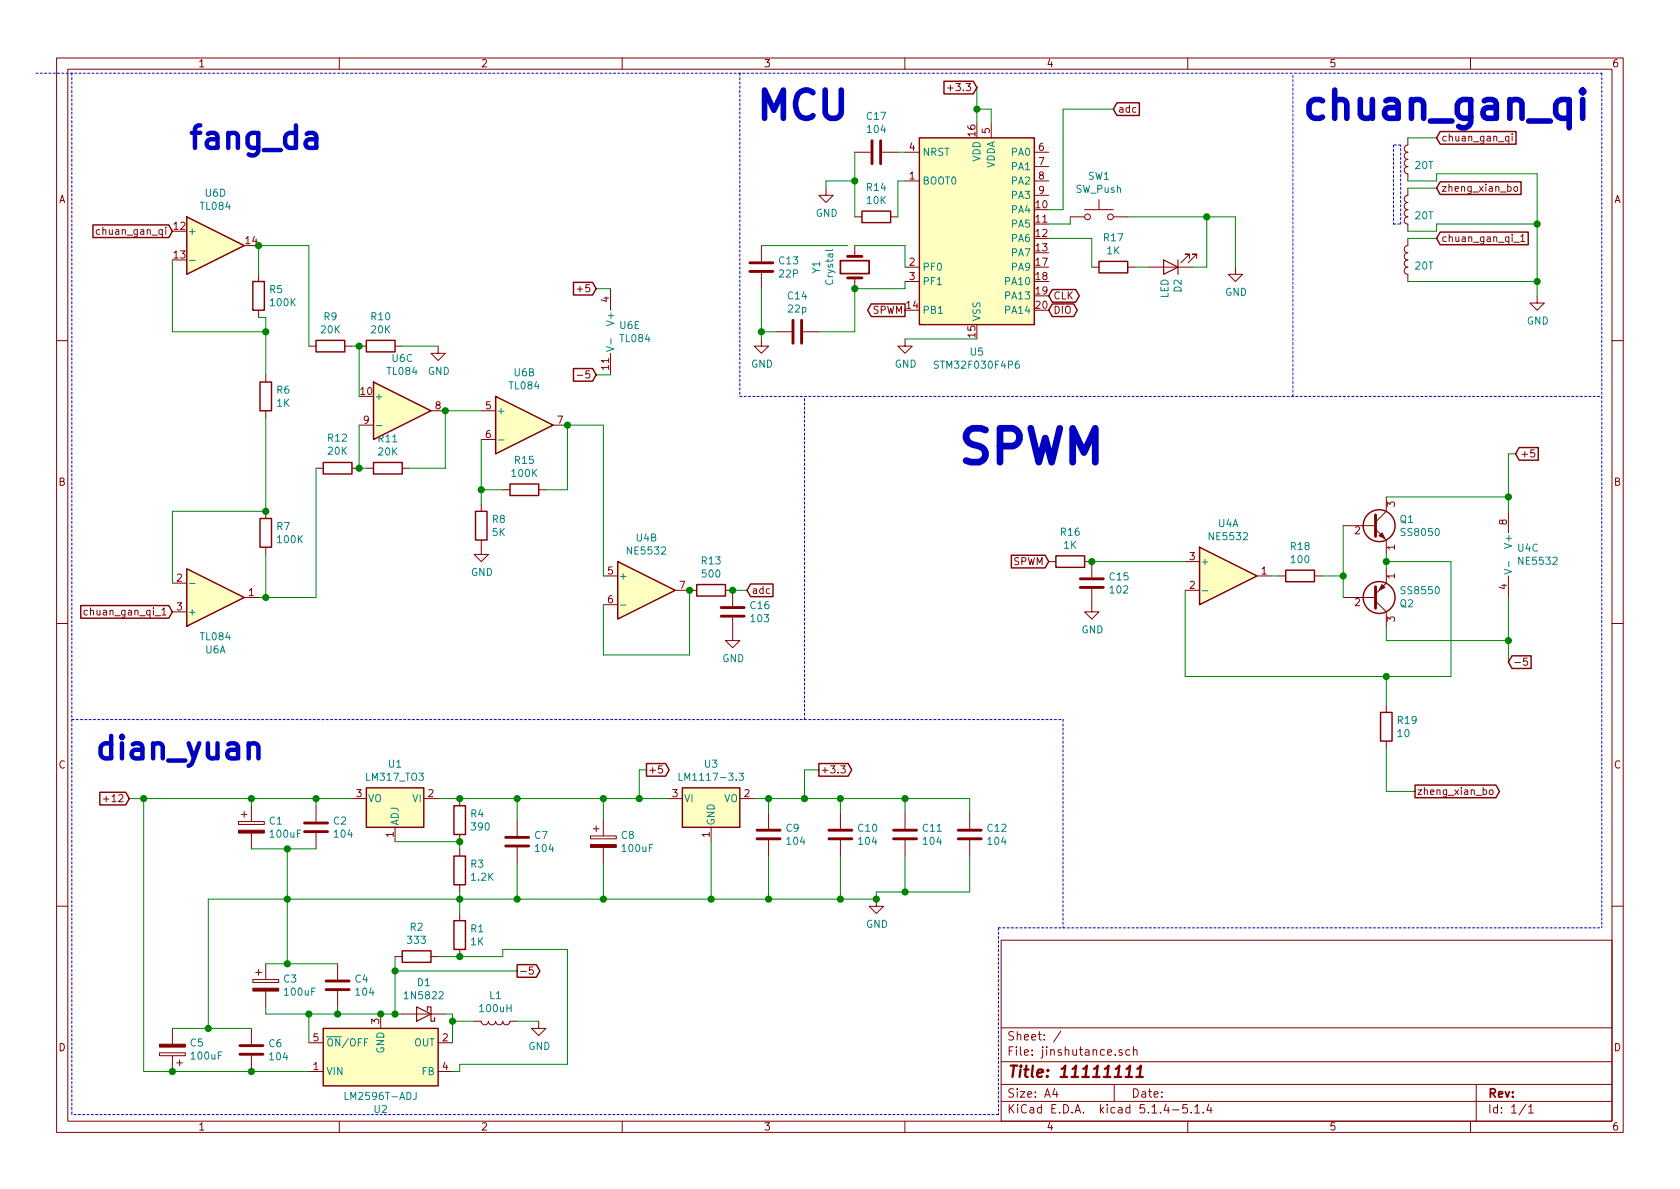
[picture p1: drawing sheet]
EESchema Schematic File Version 4
LIBS:jinshutance-cache
EELAYER 30 0
EELAYER END
$Descr A4 11693 8268
encoding utf-8
Sheet 1 1
Title "11111111"
Date ""
Rev ""
Comp ""
Comment1 ""
Comment2 ""
Comment3 ""
Comment4 ""
$EndDescr
$Comp
L Regulator_Linear:LM317_TO3 U1
U 1 1
P 2750 5550
F 0 "U1" H 2750 5792 50  0000 C CNN
F 1 "LM317_TO3" H 2750 5701 50  0000 C CNN
F 2 "Package_TO_SOT_THT:TO-3" H 2750 5750 50  0001 C CIN
F 3 "http://www.ti.com/lit/ds/symlink/lm317.pdf" H 2750 5550 50  0001 C CNN
	1    2750 5550
	-1   0    0    -1  
$EndComp
$Comp
L Device:R R4
U 1 1
P 3200 5700
F 0 "R4" H 3270 5746 50  0000 L CNN
F 1 "390" H 3270 5655 50  0000 L CNN
F 2 "" V 3130 5700 50  0001 C CNN
F 3 "~" H 3200 5700 50  0001 C CNN
	1    3200 5700
	1    0    0    -1  
$EndComp
$Comp
L Device:R R3
U 1 1
P 3200 6050
F 0 "R3" H 3270 6096 50  0000 L CNN
F 1 "1.2K" H 3270 6005 50  0000 L CNN
F 2 "" V 3130 6050 50  0001 C CNN
F 3 "~" H 3200 6050 50  0001 C CNN
	1    3200 6050
	1    0    0    -1  
$EndComp
Wire Wire Line
	2750 5850 3200 5850
Wire Wire Line
	3200 5900 3200 5850
Connection ~ 3200 5850
Wire Wire Line
	3050 5550 3200 5550
$Comp
L Device:C C2
U 1 1
P 2200 5750
F 0 "C2" H 2315 5796 50  0000 L CNN
F 1 "104" H 2315 5705 50  0000 L CNN
F 2 "" H 2238 5600 50  0001 C CNN
F 3 "~" H 2200 5750 50  0001 C CNN
	1    2200 5750
	1    0    0    -1  
$EndComp
$Comp
L Device:CP C1
U 1 1
P 1750 5750
F 0 "C1" H 1868 5796 50  0000 L CNN
F 1 "100uF" H 1868 5705 50  0000 L CNN
F 2 "" H 1788 5600 50  0001 C CNN
F 3 "~" H 1750 5750 50  0001 C CNN
	1    1750 5750
	1    0    0    -1  
$EndComp
Wire Wire Line
	2450 5550 2200 5550
Wire Wire Line
	2200 5550 2200 5600
Connection ~ 2200 5550
Wire Wire Line
	2200 5550 1750 5550
$Comp
L Regulator_Switching:LM2596T-ADJ U2
U 1 1
P 2650 7350
F 0 "U2" H 2650 7717 50  0000 C CNN
F 1 "LM2596T-ADJ" H 2650 7626 50  0000 C CNN
F 2 "Package_TO_SOT_THT:TO-220-5_P3.4x3.7mm_StaggerOdd_Lead3.8mm_Vertical" H 2700 7100 50  0001 L CIN
F 3 "http://www.ti.com/lit/ds/symlink/lm2596.pdf" H 2650 7350 50  0001 C CNN
	1    2650 7350
	1    0    0    1   
$EndComp
Wire Wire Line
	2650 7050 2350 7050
Wire Wire Line
	2150 7050 2150 7250
$Comp
L Device:C C6
U 1 1
P 1750 7300
F 0 "C6" H 1865 7346 50  0000 L CNN
F 1 "104" H 1865 7255 50  0000 L CNN
F 2 "" H 1788 7150 50  0001 C CNN
F 3 "~" H 1750 7300 50  0001 C CNN
	1    1750 7300
	1    0    0    -1  
$EndComp
$Comp
L Device:CP C5
U 1 1
P 1200 7300
F 0 "C5" H 1082 7254 50  0000 R CNN
F 1 "100uF" H 1082 7345 50  0000 R CNN
F 2 "" H 1238 7150 50  0001 C CNN
F 3 "~" H 1200 7300 50  0001 C CNN
	1    1200 7300
	-1   0    0    1   
$EndComp
Wire Wire Line
	2150 7450 1750 7450
Wire Wire Line
	1200 7450 1750 7450
Connection ~ 1750 7450
$Comp
L Diode:1N5822 D1
U 1 1
P 2950 7050
F 0 "D1" H 2950 6834 50  0000 C CNN
F 1 "1N5822" H 2950 6925 50  0000 C CNN
F 2 "Diode_THT:D_DO-201AD_P15.24mm_Horizontal" H 2950 6875 50  0001 C CNN
F 3 "http://www.vishay.com/docs/88526/1n5820.pdf" H 2950 7050 50  0001 C CNN
	1    2950 7050
	-1   0    0    1   
$EndComp
Wire Wire Line
	3100 7050 3150 7050
Wire Wire Line
	2800 7050 2750 7050
Connection ~ 2650 7050
$Comp
L Device:R R1
U 1 1
P 3200 6500
F 0 "R1" H 3270 6546 50  0000 L CNN
F 1 "1K" H 3270 6455 50  0000 L CNN
F 2 "" V 3130 6500 50  0001 C CNN
F 3 "~" H 3200 6500 50  0001 C CNN
	1    3200 6500
	1    0    0    -1  
$EndComp
$Comp
L Device:R R2
U 1 1
P 2900 6650
F 0 "R2" V 2693 6650 50  0000 C CNN
F 1 "333" V 2784 6650 50  0000 C CNN
F 2 "" V 2830 6650 50  0001 C CNN
F 3 "~" H 2900 6650 50  0001 C CNN
	1    2900 6650
	0    1    1    0   
$EndComp
Wire Wire Line
	3050 6650 3200 6650
Wire Wire Line
	2750 6650 2750 6750
Connection ~ 2750 7050
Wire Wire Line
	2750 7050 2650 7050
Wire Wire Line
	3150 7450 3200 7450
Wire Wire Line
	3950 7400 3950 6600
$Comp
L Device:C C4
U 1 1
P 2350 6850
F 0 "C4" H 2465 6896 50  0000 L CNN
F 1 "104" H 2465 6805 50  0000 L CNN
F 2 "" H 2388 6700 50  0001 C CNN
F 3 "~" H 2350 6850 50  0001 C CNN
	1    2350 6850
	1    0    0    -1  
$EndComp
$Comp
L Device:CP C3
U 1 1
P 1850 6850
F 0 "C3" H 1968 6896 50  0000 L CNN
F 1 "100uF" H 1968 6805 50  0000 L CNN
F 2 "" H 1888 6700 50  0001 C CNN
F 3 "~" H 1850 6850 50  0001 C CNN
	1    1850 6850
	1    0    0    -1  
$EndComp
Wire Wire Line
	2350 7000 2350 7050
Connection ~ 2350 7050
Wire Wire Line
	2350 7050 2150 7050
Wire Wire Line
	1850 7000 1850 7050
Wire Wire Line
	1850 7050 2150 7050
Connection ~ 2150 7050
Wire Wire Line
	1850 6700 2000 6700
Wire Wire Line
	1750 5900 2000 5900
Connection ~ 2000 5900
Wire Wire Line
	2000 5900 2200 5900
Connection ~ 2000 6700
Wire Wire Line
	2000 6700 2350 6700
Wire Wire Line
	2000 5900 2000 6250
Wire Wire Line
	1750 7150 1450 7150
Connection ~ 2000 6250
Wire Wire Line
	2000 6250 2000 6700
Wire Wire Line
	1450 6250 1450 7150
Connection ~ 1450 7150
Wire Wire Line
	1450 7150 1200 7150
Wire Wire Line
	3200 6350 3200 6250
Connection ~ 3200 6250
Wire Wire Line
	3200 6250 2000 6250
Wire Wire Line
	3200 6250 3200 6200
Wire Wire Line
	1750 5550 1750 5600
Wire Wire Line
	1750 5550 1000 5550
Wire Wire Line
	1000 5550 1000 7450
Wire Wire Line
	1000 7450 1200 7450
Connection ~ 1750 5550
Connection ~ 1200 7450
$Comp
L power:GND #PWR0101
U 1 1
P 6100 6250
F 0 "#PWR0101" H 6100 6000 50  0001 C CNN
F 1 "GND" H 6105 6077 50  0000 C CNN
F 2 "" H 6100 6250 50  0001 C CNN
F 3 "" H 6100 6250 50  0001 C CNN
	1    6100 6250
	1    0    0    -1  
$EndComp
Connection ~ 2750 6750
Wire Wire Line
	2750 6750 2750 7050
Text GLabel 4500 5350 2    50   Output ~ 0
+5
Text GLabel 3600 6750 2    50   Output ~ 0
-5
Text GLabel 900  5550 0    50   Input ~ 0
+12
Wire Wire Line
	900  5550 1000 5550
Connection ~ 1000 5550
Wire Wire Line
	1450 6250 2000 6250
$Comp
L MCU_ST_STM32F0:STM32F030F4Px U5
U 1 1
P 6800 1550
F 0 "U5" H 6800 661 50  0000 C CNN
F 1 "STM32F030F4P6" H 6800 570 50  0000 C CNN
F 2 "Package_SO:TSSOP-20_4.4x6.5mm_P0.65mm" H 6400 850 50  0001 R CNN
F 3 "http://www.st.com/st-web-ui/static/active/en/resource/technical/document/datasheet/DM00088500.pdf" H 6800 1550 50  0001 C CNN
	1    6800 1550
	1    0    0    -1  
$EndComp
$Comp
L Device:C C17
U 1 1
P 6100 1050
F 0 "C17" V 5848 1050 50  0000 C CNN
F 1 "104" V 5939 1050 50  0000 C CNN
F 2 "" H 6138 900 50  0001 C CNN
F 3 "~" H 6100 1050 50  0001 C CNN
	1    6100 1050
	0    1    1    0   
$EndComp
$Comp
L Device:R R14
U 1 1
P 6100 1500
F 0 "R14" V 5893 1500 50  0000 C CNN
F 1 "10K" V 5984 1500 50  0000 C CNN
F 2 "" V 6030 1500 50  0001 C CNN
F 3 "~" H 6100 1500 50  0001 C CNN
	1    6100 1500
	0    1    1    0   
$EndComp
Wire Wire Line
	6250 1500 6250 1250
Wire Wire Line
	6250 1250 6300 1250
Wire Wire Line
	6300 1050 6250 1050
Wire Wire Line
	5950 1500 5950 1250
$Comp
L power:GND #PWR0102
U 1 1
P 5750 1300
F 0 "#PWR0102" H 5750 1050 50  0001 C CNN
F 1 "GND" H 5755 1127 50  0000 C CNN
F 2 "" H 5750 1300 50  0001 C CNN
F 3 "" H 5750 1300 50  0001 C CNN
	1    5750 1300
	1    0    0    -1  
$EndComp
Wire Wire Line
	5750 1300 5750 1250
Wire Wire Line
	5750 1250 5950 1250
Connection ~ 5950 1250
Wire Wire Line
	5950 1250 5950 1050
Text GLabel 6800 600  0    50   Input ~ 0
+3.3
Wire Wire Line
	6800 850  6800 750 
Wire Wire Line
	6900 850  6900 750 
Wire Wire Line
	6900 750  6800 750 
Connection ~ 6800 750 
Wire Wire Line
	6800 750  6800 600 
$Comp
L power:GND #PWR0103
U 1 1
P 6300 2350
F 0 "#PWR0103" H 6300 2100 50  0001 C CNN
F 1 "GND" H 6305 2177 50  0000 C CNN
F 2 "" H 6300 2350 50  0001 C CNN
F 3 "" H 6300 2350 50  0001 C CNN
	1    6300 2350
	1    0    0    -1  
$EndComp
Wire Wire Line
	6300 2350 6800 2350
Text GLabel 7300 2150 2    50   BiDi ~ 0
DIO
Text GLabel 7300 2050 2    50   BiDi ~ 0
CLK
Text GLabel 6300 2150 0    50   Output ~ 0
SPWM
$Comp
L Amplifier_Operational:TL084 U6
U 1 1
P 1500 4150
F 0 "U6" H 1500 4517 50  0000 C CNN
F 1 "TL084" H 1500 4426 50  0000 C CNN
F 2 "" H 1450 4250 50  0001 C CNN
F 3 "http://www.ti.com/lit/ds/symlink/tl081.pdf" H 1550 4350 50  0001 C CNN
	1    1500 4150
	1    0    0    1   
$EndComp
$Comp
L Amplifier_Operational:TL084 U6
U 2 1
P 3650 2950
F 0 "U6" H 3650 3317 50  0000 C CNN
F 1 "TL084" H 3650 3226 50  0000 C CNN
F 2 "" H 3600 3050 50  0001 C CNN
F 3 "http://www.ti.com/lit/ds/symlink/tl081.pdf" H 3700 3150 50  0001 C CNN
	2    3650 2950
	1    0    0    -1  
$EndComp
$Comp
L Amplifier_Operational:TL084 U6
U 3 1
P 2800 2850
F 0 "U6" H 2800 3217 50  0000 C CNN
F 1 "TL084" H 2800 3126 50  0000 C CNN
F 2 "" H 2750 2950 50  0001 C CNN
F 3 "http://www.ti.com/lit/ds/symlink/tl081.pdf" H 2850 3050 50  0001 C CNN
	3    2800 2850
	1    0    0    -1  
$EndComp
$Comp
L Amplifier_Operational:TL084 U6
U 4 1
P 1500 1700
F 0 "U6" H 1500 2067 50  0000 C CNN
F 1 "TL084" H 1500 1976 50  0000 C CNN
F 2 "" H 1450 1800 50  0001 C CNN
F 3 "http://www.ti.com/lit/ds/symlink/tl081.pdf" H 1550 1900 50  0001 C CNN
	4    1500 1700
	1    0    0    -1  
$EndComp
$Comp
L Device:R R9
U 1 1
P 2300 2400
F 0 "R9" V 2093 2400 50  0000 C CNN
F 1 "20K" V 2184 2400 50  0000 C CNN
F 2 "" V 2230 2400 50  0001 C CNN
F 3 "~" H 2300 2400 50  0001 C CNN
	1    2300 2400
	0    1    1    0   
$EndComp
$Comp
L Device:R R10
U 1 1
P 2650 2400
F 0 "R10" V 2443 2400 50  0000 C CNN
F 1 "20K" V 2534 2400 50  0000 C CNN
F 2 "" V 2580 2400 50  0001 C CNN
F 3 "~" H 2650 2400 50  0001 C CNN
	1    2650 2400
	0    1    1    0   
$EndComp
$Comp
L Device:R R12
U 1 1
P 2350 3250
F 0 "R12" V 2557 3250 50  0000 C CNN
F 1 "20K" V 2466 3250 50  0000 C CNN
F 2 "" V 2280 3250 50  0001 C CNN
F 3 "~" H 2350 3250 50  0001 C CNN
	1    2350 3250
	0    -1   -1   0   
$EndComp
$Comp
L Device:R R11
U 1 1
P 2700 3250
F 0 "R11" V 2493 3250 50  0000 C CNN
F 1 "20K" V 2584 3250 50  0000 C CNN
F 2 "" V 2630 3250 50  0001 C CNN
F 3 "~" H 2700 3250 50  0001 C CNN
	1    2700 3250
	0    1    1    0   
$EndComp
Wire Wire Line
	2500 2750 2500 2400
Wire Wire Line
	2450 2400 2500 2400
Connection ~ 2500 2400
Wire Wire Line
	2500 2950 2500 3250
Wire Wire Line
	2550 3250 2500 3250
Connection ~ 2500 3250
Wire Wire Line
	2850 3250 3100 3250
Wire Wire Line
	3100 3250 3100 2850
$Comp
L power:GND #PWR0104
U 1 1
P 3050 2400
F 0 "#PWR0104" H 3050 2150 50  0001 C CNN
F 1 "GND" H 3055 2227 50  0000 C CNN
F 2 "" H 3050 2400 50  0001 C CNN
F 3 "" H 3050 2400 50  0001 C CNN
	1    3050 2400
	1    0    0    -1  
$EndComp
Wire Wire Line
	2800 2400 3050 2400
Wire Wire Line
	3350 2850 3100 2850
Connection ~ 3100 2850
Text GLabel 1200 1600 0    50   Input ~ 0
chuan_gan_qi
Text GLabel 1200 4250 0    50   Input ~ 0
chuan_gan_qi_1
Text GLabel 5200 4100 2    50   Input ~ 0
adc
$Comp
L Device:R R13
U 1 1
P 4950 4100
F 0 "R13" V 4743 4100 50  0000 C CNN
F 1 "500" V 4834 4100 50  0000 C CNN
F 2 "" V 4880 4100 50  0001 C CNN
F 3 "~" H 4950 4100 50  0001 C CNN
	1    4950 4100
	0    1    1    0   
$EndComp
$Comp
L Amplifier_Operational:TL084 U6
U 5 1
P 4350 2300
F 0 "U6" H 4308 2346 50  0000 L CNN
F 1 "TL084" H 4308 2255 50  0000 L CNN
F 2 "" H 4300 2400 50  0001 C CNN
F 3 "http://www.ti.com/lit/ds/symlink/tl081.pdf" H 4400 2500 50  0001 C CNN
	5    4350 2300
	1    0    0    -1  
$EndComp
Text GLabel 4150 2000 0    50   Input ~ 0
+5
Text GLabel 4150 2600 0    50   Input ~ 0
-5
Wire Wire Line
	4150 2600 4250 2600
Wire Wire Line
	4250 2000 4150 2000
Text GLabel 7300 3900 0    50   Input ~ 0
SPWM
Text Notes 5250 850  0    197  ~ 39
MCU
Text Notes 650  5300 0    157  ~ 31
dian_yuan
Text Notes 6650 3250 0    236  ~ 47
SPWM
$Comp
L Device:L L1
U 1 1
P 9800 1100
F 0 "L1" H 9756 1054 50  0001 R CNN
F 1 "20T" H 9756 1145 50  0000 R CNN
F 2 "" H 9800 1100 50  0001 C CNN
F 3 "~" H 9800 1100 50  0001 C CNN
	1    9800 1100
	-1   0    0    1   
$EndComp
$Comp
L Device:L L2
U 1 1
P 9800 1450
F 0 "L2" H 9756 1404 50  0001 R CNN
F 1 "20T" H 9756 1495 50  0000 R CNN
F 2 "" H 9800 1450 50  0001 C CNN
F 3 "~" H 9800 1450 50  0001 C CNN
	1    9800 1450
	-1   0    0    1   
$EndComp
$Comp
L Device:L L3
U 1 1
P 9800 1800
F 0 "L3" H 9756 1754 50  0001 R CNN
F 1 "20T" H 9756 1845 50  0000 R CNN
F 2 "" H 9800 1800 50  0001 C CNN
F 3 "~" H 9800 1800 50  0001 C CNN
	1    9800 1800
	-1   0    0    1   
$EndComp
Wire Notes Line
	9700 1550 9750 1550
Wire Notes Line
	9750 1000 9700 1000
Wire Notes Line
	9750 1550 9750 1000
Wire Notes Line
	9700 1000 9700 1550
Text GLabel 10000 1300 2    50   Input ~ 0
zheng_xian_bo
Text GLabel 10000 950  2    50   Input ~ 0
chuan_gan_qi
Text GLabel 10000 1650 2    50   Input ~ 0
chuan_gan_qi_1
Wire Wire Line
	10000 950  9800 950 
Wire Wire Line
	10000 1300 9800 1300
Wire Wire Line
	10000 1650 9800 1650
Wire Wire Line
	10000 1250 10000 1200
Wire Wire Line
	10000 1200 10700 1200
Wire Wire Line
	10700 1200 10700 1550
Wire Wire Line
	9800 1250 10000 1250
Wire Wire Line
	10000 1600 10000 1550
Wire Wire Line
	9800 1600 10000 1600
Wire Wire Line
	10000 1550 10700 1550
Connection ~ 10700 1550
Wire Wire Line
	10700 1550 10700 1950
Wire Wire Line
	9800 1950 10700 1950
Connection ~ 10700 1950
Wire Wire Line
	10700 1950 10700 2050
$Comp
L power:GND #PWR0105
U 1 1
P 10700 2050
F 0 "#PWR0105" H 10700 1800 50  0001 C CNN
F 1 "GND" H 10705 1877 50  0000 C CNN
F 2 "" H 10700 2050 50  0001 C CNN
F 3 "" H 10700 2050 50  0001 C CNN
	1    10700 2050
	1    0    0    -1  
$EndComp
Text Notes 9050 850  0    197  ~ 39
chuan_gan_qi
$Comp
L Device:C C7
U 1 1
P 3600 5850
F 0 "C7" H 3715 5896 50  0000 L CNN
F 1 "104" H 3715 5805 50  0000 L CNN
F 2 "" H 3638 5700 50  0001 C CNN
F 3 "~" H 3600 5850 50  0001 C CNN
	1    3600 5850
	1    0    0    -1  
$EndComp
$Comp
L Device:CP C8
U 1 1
P 4200 5850
F 0 "C8" H 4318 5896 50  0000 L CNN
F 1 "100uF" H 4318 5805 50  0000 L CNN
F 2 "" H 4238 5700 50  0001 C CNN
F 3 "~" H 4200 5850 50  0001 C CNN
	1    4200 5850
	1    0    0    -1  
$EndComp
Connection ~ 3200 5550
Wire Wire Line
	3600 6000 3600 6250
Wire Wire Line
	4200 6250 4200 6000
Connection ~ 3600 6250
Wire Wire Line
	3600 6250 4200 6250
Wire Wire Line
	3200 5550 3600 5550
Wire Wire Line
	3600 5700 3600 5550
Connection ~ 3600 5550
Wire Wire Line
	3600 5550 4200 5550
Wire Wire Line
	4200 5700 4200 5550
Connection ~ 4200 5550
Wire Wire Line
	4200 5550 4450 5550
Wire Wire Line
	4450 5350 4500 5350
$Comp
L Regulator_Linear:LM1117-3.3 U3
U 1 1
P 4950 5550
F 0 "U3" H 4950 5792 50  0000 C CNN
F 1 "LM1117-3.3" H 4950 5701 50  0000 C CNN
F 2 "" H 4950 5550 50  0001 C CNN
F 3 "http://www.ti.com/lit/ds/symlink/lm1117.pdf" H 4950 5550 50  0001 C CNN
	1    4950 5550
	1    0    0    -1  
$EndComp
Wire Wire Line
	4200 6250 4950 6250
Connection ~ 4200 6250
Wire Wire Line
	4450 5350 4450 5550
Wire Wire Line
	4650 5550 4450 5550
Connection ~ 4450 5550
Wire Wire Line
	4950 5850 4950 6250
Connection ~ 4950 6250
$Comp
L Device:C C9
U 1 1
P 5350 5800
F 0 "C9" H 5465 5846 50  0000 L CNN
F 1 "104" H 5465 5755 50  0000 L CNN
F 2 "" H 5388 5650 50  0001 C CNN
F 3 "~" H 5350 5800 50  0001 C CNN
	1    5350 5800
	1    0    0    -1  
$EndComp
$Comp
L Device:C C10
U 1 1
P 5850 5800
F 0 "C10" H 5965 5846 50  0000 L CNN
F 1 "104" H 5965 5755 50  0000 L CNN
F 2 "" H 5888 5650 50  0001 C CNN
F 3 "~" H 5850 5800 50  0001 C CNN
	1    5850 5800
	1    0    0    -1  
$EndComp
$Comp
L Device:C C11
U 1 1
P 6300 5800
F 0 "C11" H 6415 5846 50  0000 L CNN
F 1 "104" H 6415 5755 50  0000 L CNN
F 2 "" H 6338 5650 50  0001 C CNN
F 3 "~" H 6300 5800 50  0001 C CNN
	1    6300 5800
	1    0    0    -1  
$EndComp
$Comp
L Device:C C12
U 1 1
P 6750 5800
F 0 "C12" H 6865 5846 50  0000 L CNN
F 1 "104" H 6865 5755 50  0000 L CNN
F 2 "" H 6788 5650 50  0001 C CNN
F 3 "~" H 6750 5800 50  0001 C CNN
	1    6750 5800
	1    0    0    -1  
$EndComp
Wire Wire Line
	5350 5650 5350 5550
Wire Wire Line
	5350 5550 5250 5550
Wire Wire Line
	5850 5650 5850 5550
Wire Wire Line
	5850 5550 5600 5550
Connection ~ 5350 5550
Wire Wire Line
	6300 5650 6300 5550
Wire Wire Line
	6300 5550 5850 5550
Connection ~ 5850 5550
Wire Wire Line
	6750 5650 6750 5550
Wire Wire Line
	6750 5550 6300 5550
Connection ~ 6300 5550
Wire Wire Line
	6750 5950 6750 6200
Wire Wire Line
	6750 6200 6300 6200
Wire Wire Line
	6100 6200 6100 6250
Connection ~ 6100 6250
Wire Wire Line
	6300 5950 6300 6200
Connection ~ 6300 6200
Wire Wire Line
	6300 6200 6100 6200
Wire Wire Line
	5850 5950 5850 6250
Wire Wire Line
	4950 6250 5350 6250
Connection ~ 5850 6250
Wire Wire Line
	5850 6250 6100 6250
Wire Wire Line
	5350 5950 5350 6250
Connection ~ 5350 6250
Wire Wire Line
	5350 6250 5850 6250
Text GLabel 5700 5350 2    50   Output ~ 0
+3.3
Wire Wire Line
	5700 5350 5600 5350
Wire Wire Line
	5600 5350 5600 5550
Connection ~ 5600 5550
Wire Wire Line
	5600 5550 5350 5550
Wire Notes Line
	9000 2750 9000 500 
Wire Notes Line
	5150 500  5150 2750
Wire Notes Line
	5150 2750 11150 2750
Wire Notes Line
	5600 5000 5600 2750
Wire Notes Line
	7400 5000 7400 6450
Wire Notes Line
	6950 6450 6950 7750
Wire Notes Line
	6950 7750 500  7750
Wire Notes Line
	500  500  500  7750
Wire Notes Line
	500  5000 7400 5000
Wire Notes Line
	11150 500  11150 6450
Wire Notes Line
	6950 6450 11150 6450
$Comp
L Device:C C16
U 1 1
P 5100 4250
F 0 "C16" H 5215 4296 50  0000 L CNN
F 1 "103" H 5215 4205 50  0000 L CNN
F 2 "" H 5138 4100 50  0001 C CNN
F 3 "~" H 5100 4250 50  0001 C CNN
	1    5100 4250
	1    0    0    -1  
$EndComp
$Comp
L power:GND #PWR0106
U 1 1
P 5100 4400
F 0 "#PWR0106" H 5100 4150 50  0001 C CNN
F 1 "GND" H 5105 4227 50  0000 C CNN
F 2 "" H 5100 4400 50  0001 C CNN
F 3 "" H 5100 4400 50  0001 C CNN
	1    5100 4400
	1    0    0    -1  
$EndComp
Wire Wire Line
	5100 4100 5200 4100
Connection ~ 5100 4100
Text Notes 1300 1050 0    157  ~ 31
fang_da
Wire Notes Line
	250  500  11150 500 
Wire Wire Line
	3200 6250 3600 6250
Wire Wire Line
	3950 7400 3200 7400
Wire Wire Line
	3200 7400 3200 7450
Wire Wire Line
	3950 6600 3500 6600
Wire Wire Line
	3500 6600 3500 6650
Wire Wire Line
	3500 6650 3200 6650
Connection ~ 3200 6650
Wire Wire Line
	2750 6750 3600 6750
Wire Wire Line
	3150 7050 3150 7100
$Comp
L power:GND #PWR0107
U 1 1
P 3750 7100
F 0 "#PWR0107" H 3750 6850 50  0001 C CNN
F 1 "GND" H 3755 6927 50  0000 C CNN
F 2 "" H 3750 7100 50  0001 C CNN
F 3 "" H 3750 7100 50  0001 C CNN
	1    3750 7100
	1    0    0    -1  
$EndComp
$Comp
L Device:L L1
U 1 1
P 3450 7100
F 0 "L1" V 3269 7100 50  0000 C CNN
F 1 "100uH" V 3360 7100 50  0000 C CNN
F 2 "" H 3450 7100 50  0001 C CNN
F 3 "~" H 3450 7100 50  0001 C CNN
	1    3450 7100
	0    1    1    0   
$EndComp
Wire Wire Line
	3300 7100 3150 7100
Connection ~ 3150 7100
Wire Wire Line
	3150 7100 3150 7250
Wire Wire Line
	3750 7100 3600 7100
$Comp
L Device:R R6
U 1 1
P 1850 2750
F 0 "R6" H 1920 2796 50  0000 L CNN
F 1 "1K" H 1920 2705 50  0000 L CNN
F 2 "" V 1780 2750 50  0001 C CNN
F 3 "~" H 1850 2750 50  0001 C CNN
	1    1850 2750
	1    0    0    -1  
$EndComp
$Comp
L Device:R R7
U 1 1
P 1850 3700
F 0 "R7" H 1920 3746 50  0000 L CNN
F 1 "100K" H 1920 3655 50  0000 L CNN
F 2 "" V 1780 3700 50  0001 C CNN
F 3 "~" H 1850 3700 50  0001 C CNN
	1    1850 3700
	1    0    0    -1  
$EndComp
$Comp
L Device:R R5
U 1 1
P 1800 2050
F 0 "R5" H 1870 2096 50  0000 L CNN
F 1 "100K" H 1870 2005 50  0000 L CNN
F 2 "" V 1730 2050 50  0001 C CNN
F 3 "~" H 1800 2050 50  0001 C CNN
	1    1800 2050
	1    0    0    -1  
$EndComp
Wire Wire Line
	1200 4050 1200 3550
Wire Wire Line
	1200 3550 1850 3550
Wire Wire Line
	1850 3850 1850 4150
Wire Wire Line
	1850 4150 1800 4150
Wire Wire Line
	1850 2600 1850 2300
Wire Wire Line
	1850 2200 1800 2200
Wire Wire Line
	1850 2900 1850 3550
Connection ~ 1850 3550
Wire Wire Line
	1800 1900 1800 1700
Wire Wire Line
	1200 1800 1200 2300
Wire Wire Line
	1200 2300 1850 2300
Connection ~ 1850 2300
Wire Wire Line
	1850 2300 1850 2200
Wire Wire Line
	2150 1700 1800 1700
Connection ~ 1800 1700
Wire Wire Line
	2150 1700 2150 2400
Wire Wire Line
	2200 4150 1850 4150
Wire Wire Line
	2200 3250 2200 4150
Connection ~ 1850 4150
$Comp
L Device:R R8
U 1 1
P 3350 3650
F 0 "R8" H 3420 3696 50  0000 L CNN
F 1 "5K" H 3420 3605 50  0000 L CNN
F 2 "" V 3280 3650 50  0001 C CNN
F 3 "~" H 3350 3650 50  0001 C CNN
	1    3350 3650
	1    0    0    -1  
$EndComp
$Comp
L Device:R R15
U 1 1
P 3650 3400
F 0 "R15" V 3443 3400 50  0000 C CNN
F 1 "100K" V 3534 3400 50  0000 C CNN
F 2 "" V 3580 3400 50  0001 C CNN
F 3 "~" H 3650 3400 50  0001 C CNN
	1    3650 3400
	0    1    1    0   
$EndComp
Wire Wire Line
	3350 3050 3350 3400
Wire Wire Line
	3500 3400 3350 3400
Connection ~ 3350 3400
Wire Wire Line
	3350 3400 3350 3500
Wire Wire Line
	3800 3400 3950 3400
Wire Wire Line
	3950 2950 3950 3400
$Comp
L power:GND #PWR0108
U 1 1
P 3350 3800
F 0 "#PWR0108" H 3350 3550 50  0001 C CNN
F 1 "GND" H 3355 3627 50  0000 C CNN
F 2 "" H 3350 3800 50  0001 C CNN
F 3 "" H 3350 3800 50  0001 C CNN
	1    3350 3800
	1    0    0    -1  
$EndComp
$Comp
L Device:Crystal Y1
U 1 1
P 5950 1850
F 0 "Y1" H 5950 2118 50  0000 C CNN
F 1 "Crystal" H 5950 2027 50  0000 C CNN
F 2 "" H 5950 1850 50  0001 C CNN
F 3 "~" H 5950 1850 50  0001 C CNN
	1    5950 1850
	0    -1   -1   0   
$EndComp
Wire Wire Line
	5950 1700 6300 1700
Wire Wire Line
	6300 1700 6300 1850
Wire Wire Line
	5950 2000 6300 2000
Wire Wire Line
	6300 2000 6300 1950
$Comp
L Device:C C13
U 1 1
P 5300 1850
F 0 "C13" H 5415 1896 50  0000 L CNN
F 1 "22P" H 5415 1805 50  0000 L CNN
F 2 "" H 5338 1700 50  0001 C CNN
F 3 "~" H 5300 1850 50  0001 C CNN
	1    5300 1850
	1    0    0    -1  
$EndComp
$Comp
L Device:C C14
U 1 1
P 5550 2300
F 0 "C14" V 5298 2300 50  0000 C CNN
F 1 "22p" V 5389 2300 50  0000 C CNN
F 2 "" H 5588 2150 50  0001 C CNN
F 3 "~" H 5550 2300 50  0001 C CNN
	1    5550 2300
	0    1    1    0   
$EndComp
Wire Wire Line
	5700 2300 5950 2300
Wire Wire Line
	5950 2300 5950 2000
Connection ~ 5950 2000
Wire Wire Line
	5300 1700 5900 1700
$Comp
L power:GND #PWR0109
U 1 1
P 5300 2350
F 0 "#PWR0109" H 5300 2100 50  0001 C CNN
F 1 "GND" H 5305 2177 50  0000 C CNN
F 2 "" H 5300 2350 50  0001 C CNN
F 3 "" H 5300 2350 50  0001 C CNN
	1    5300 2350
	1    0    0    -1  
$EndComp
Wire Wire Line
	5300 2300 5300 2000
Wire Wire Line
	5300 2350 5300 2300
$Comp
L Amplifier_Operational:NE5532 U4
U 1 1
P 8550 4000
F 0 "U4" H 8550 4367 50  0000 C CNN
F 1 "NE5532" H 8550 4276 50  0000 C CNN
F 2 "" H 8550 4000 50  0001 C CNN
F 3 "http://www.ti.com/lit/ds/symlink/ne5532.pdf" H 8550 4000 50  0001 C CNN
	1    8550 4000
	1    0    0    -1  
$EndComp
$Comp
L Amplifier_Operational:NE5532 U4
U 3 1
P 10600 3850
F 0 "U4" H 10558 3896 50  0000 L CNN
F 1 "NE5532" H 10558 3805 50  0000 L CNN
F 2 "" H 10600 3850 50  0001 C CNN
F 3 "http://www.ti.com/lit/ds/symlink/ne5532.pdf" H 10600 3850 50  0001 C CNN
	3    10600 3850
	1    0    0    -1  
$EndComp
$Comp
L Device:R R16
U 1 1
P 7450 3900
F 0 "R16" V 7243 3900 50  0000 C CNN
F 1 "1K" V 7334 3900 50  0000 C CNN
F 2 "" V 7380 3900 50  0001 C CNN
F 3 "~" H 7450 3900 50  0001 C CNN
	1    7450 3900
	0    1    1    0   
$EndComp
$Comp
L Device:C C15
U 1 1
P 7600 4050
F 0 "C15" H 7715 4096 50  0000 L CNN
F 1 "102" H 7715 4005 50  0000 L CNN
F 2 "" H 7638 3900 50  0001 C CNN
F 3 "~" H 7600 4050 50  0001 C CNN
	1    7600 4050
	1    0    0    -1  
$EndComp
Wire Wire Line
	8250 3900 7600 3900
Connection ~ 7600 3900
$Comp
L power:GND #PWR0110
U 1 1
P 7600 4200
F 0 "#PWR0110" H 7600 3950 50  0001 C CNN
F 1 "GND" H 7605 4027 50  0000 C CNN
F 2 "" H 7600 4200 50  0001 C CNN
F 3 "" H 7600 4200 50  0001 C CNN
	1    7600 4200
	1    0    0    -1  
$EndComp
Wire Wire Line
	9350 3650 9350 4000
Wire Wire Line
	10500 3550 10500 3450
Wire Wire Line
	10500 3450 9650 3450
Wire Wire Line
	10500 4150 10500 4450
$Comp
L Device:R R18
U 1 1
P 9050 4000
F 0 "R18" V 8843 4000 50  0000 C CNN
F 1 "100" V 8934 4000 50  0000 C CNN
F 2 "" V 8980 4000 50  0001 C CNN
F 3 "~" H 9050 4000 50  0001 C CNN
	1    9050 4000
	0    1    1    0   
$EndComp
Wire Wire Line
	9200 4000 9350 4000
Wire Wire Line
	8850 4000 8900 4000
Wire Wire Line
	8250 4100 8250 4700
Wire Wire Line
	8250 4700 9650 4700
Text GLabel 9850 5500 2    50   Output ~ 0
zheng_xian_bo
$Comp
L Device:R R19
U 1 1
P 9650 5050
F 0 "R19" H 9720 5096 50  0000 L CNN
F 1 "10" H 9720 5005 50  0000 L CNN
F 2 "" V 9580 5050 50  0001 C CNN
F 3 "~" H 9650 5050 50  0001 C CNN
	1    9650 5050
	1    0    0    -1  
$EndComp
Wire Wire Line
	9650 4900 9650 4700
Connection ~ 9650 4700
Wire Wire Line
	9650 4700 10100 4700
Wire Wire Line
	9650 5200 9650 5500
Wire Wire Line
	9650 5500 9850 5500
Text GLabel 10550 3150 2    50   Input ~ 0
+5
Text GLabel 10500 4600 2    50   Input ~ 0
-5
Wire Wire Line
	10500 4450 9650 4450
Wire Wire Line
	10500 4600 10500 4450
Connection ~ 10500 4450
Wire Wire Line
	10550 3150 10500 3150
Wire Wire Line
	10500 3150 10500 3450
Connection ~ 10500 3450
Connection ~ 5300 2300
Wire Wire Line
	5300 2300 5400 2300
$Comp
L Device:LED D2
U 1 1
P 8150 1850
F 0 "D2" V 8097 1928 50  0000 L CNN
F 1 "LED" V 8188 1928 50  0000 L CNN
F 2 "" H 8150 1850 50  0001 C CNN
F 3 "~" H 8150 1850 50  0001 C CNN
	1    8150 1850
	-1   0    0    1   
$EndComp
$Comp
L Device:R R17
U 1 1
P 7750 1850
F 0 "R17" V 7543 1850 50  0000 C CNN
F 1 "1K" V 7634 1850 50  0000 C CNN
F 2 "" V 7680 1850 50  0001 C CNN
F 3 "~" H 7750 1850 50  0001 C CNN
	1    7750 1850
	0    1    1    0   
$EndComp
$Comp
L power:GND #PWR0111
U 1 1
P 8600 1850
F 0 "#PWR0111" H 8600 1600 50  0001 C CNN
F 1 "GND" H 8605 1677 50  0000 C CNN
F 2 "" H 8600 1850 50  0001 C CNN
F 3 "" H 8600 1850 50  0001 C CNN
	1    8600 1850
	1    0    0    -1  
$EndComp
$Comp
L Switch:SW_Push SW1
U 1 1
P 7650 1500
F 0 "SW1" H 7650 1785 50  0000 C CNN
F 1 "SW_Push" H 7650 1694 50  0000 C CNN
F 2 "" H 7650 1700 50  0001 C CNN
F 3 "~" H 7650 1700 50  0001 C CNN
	1    7650 1500
	1    0    0    -1  
$EndComp
Wire Wire Line
	7300 1550 7450 1550
Wire Wire Line
	7450 1550 7450 1500
Wire Wire Line
	7850 1500 8400 1500
Wire Wire Line
	8600 1500 8600 1850
Wire Wire Line
	7600 1650 7600 1850
Wire Wire Line
	7300 1650 7600 1650
Wire Wire Line
	7900 1850 8000 1850
Wire Wire Line
	8300 1850 8400 1850
Wire Wire Line
	8400 1850 8400 1500
Connection ~ 8400 1500
Wire Wire Line
	8400 1500 8600 1500
$Comp
L Amplifier_Operational:NE5532 U4
U 2 1
P 4500 4100
F 0 "U4" H 4500 4467 50  0000 C CNN
F 1 "NE5532" H 4500 4376 50  0000 C CNN
F 2 "" H 4500 4100 50  0001 C CNN
F 3 "http://www.ti.com/lit/ds/symlink/ne5532.pdf" H 4500 4100 50  0001 C CNN
	2    4500 4100
	1    0    0    -1  
$EndComp
Wire Wire Line
	4200 4200 4200 4550
Wire Wire Line
	4200 4550 4800 4550
Wire Wire Line
	4800 4550 4800 4100
Connection ~ 4800 4100
Wire Wire Line
	4200 4000 4200 2950
Wire Wire Line
	4200 2950 3950 2950
Connection ~ 3950 2950
$Comp
L Transistor_BJT:S8550 Q2
U 1 1
P 9550 4150
F 0 "Q2" H 9740 4196 50  0000 L CNN
F 1 "SS8550" H 9740 4105 50  0000 L CNN
F 2 "Package_TO_SOT_THT:TO-92_Inline" H 9750 4075 50  0001 L CIN
F 3 "http://www.unisonic.com.tw/datasheet/S8550.pdf" H 9550 4150 50  0001 L CNN
	1    9550 4150
	1    0    0    1   
$EndComp
$Comp
L Transistor_BJT:S8050 Q1
U 1 1
P 9550 3650
F 0 "Q1" H 9740 3696 50  0000 L CNN
F 1 "SS8050" H 9740 3605 50  0000 L CNN
F 2 "Package_TO_SOT_THT:TO-92_Inline" H 9750 3575 50  0001 L CIN
F 3 "http://www.unisonic.com.tw/datasheet/S8050.pdf" H 9550 3650 50  0001 L CNN
	1    9550 3650
	1    0    0    -1  
$EndComp
Wire Wire Line
	9650 3950 9650 3900
Wire Wire Line
	9650 4350 9650 4450
Wire Wire Line
	9350 4150 9350 4000
Connection ~ 9350 4000
Wire Wire Line
	10100 3900 9650 3900
Wire Wire Line
	10100 3900 10100 4700
Connection ~ 9650 3900
Wire Wire Line
	9650 3900 9650 3850
Text GLabel 7750 750  2    50   Input ~ 0
adc
Wire Wire Line
	7750 750  7400 750 
Wire Wire Line
	7400 750  7400 1450
Wire Wire Line
	7400 1450 7300 1450
$EndSCHEMATC
